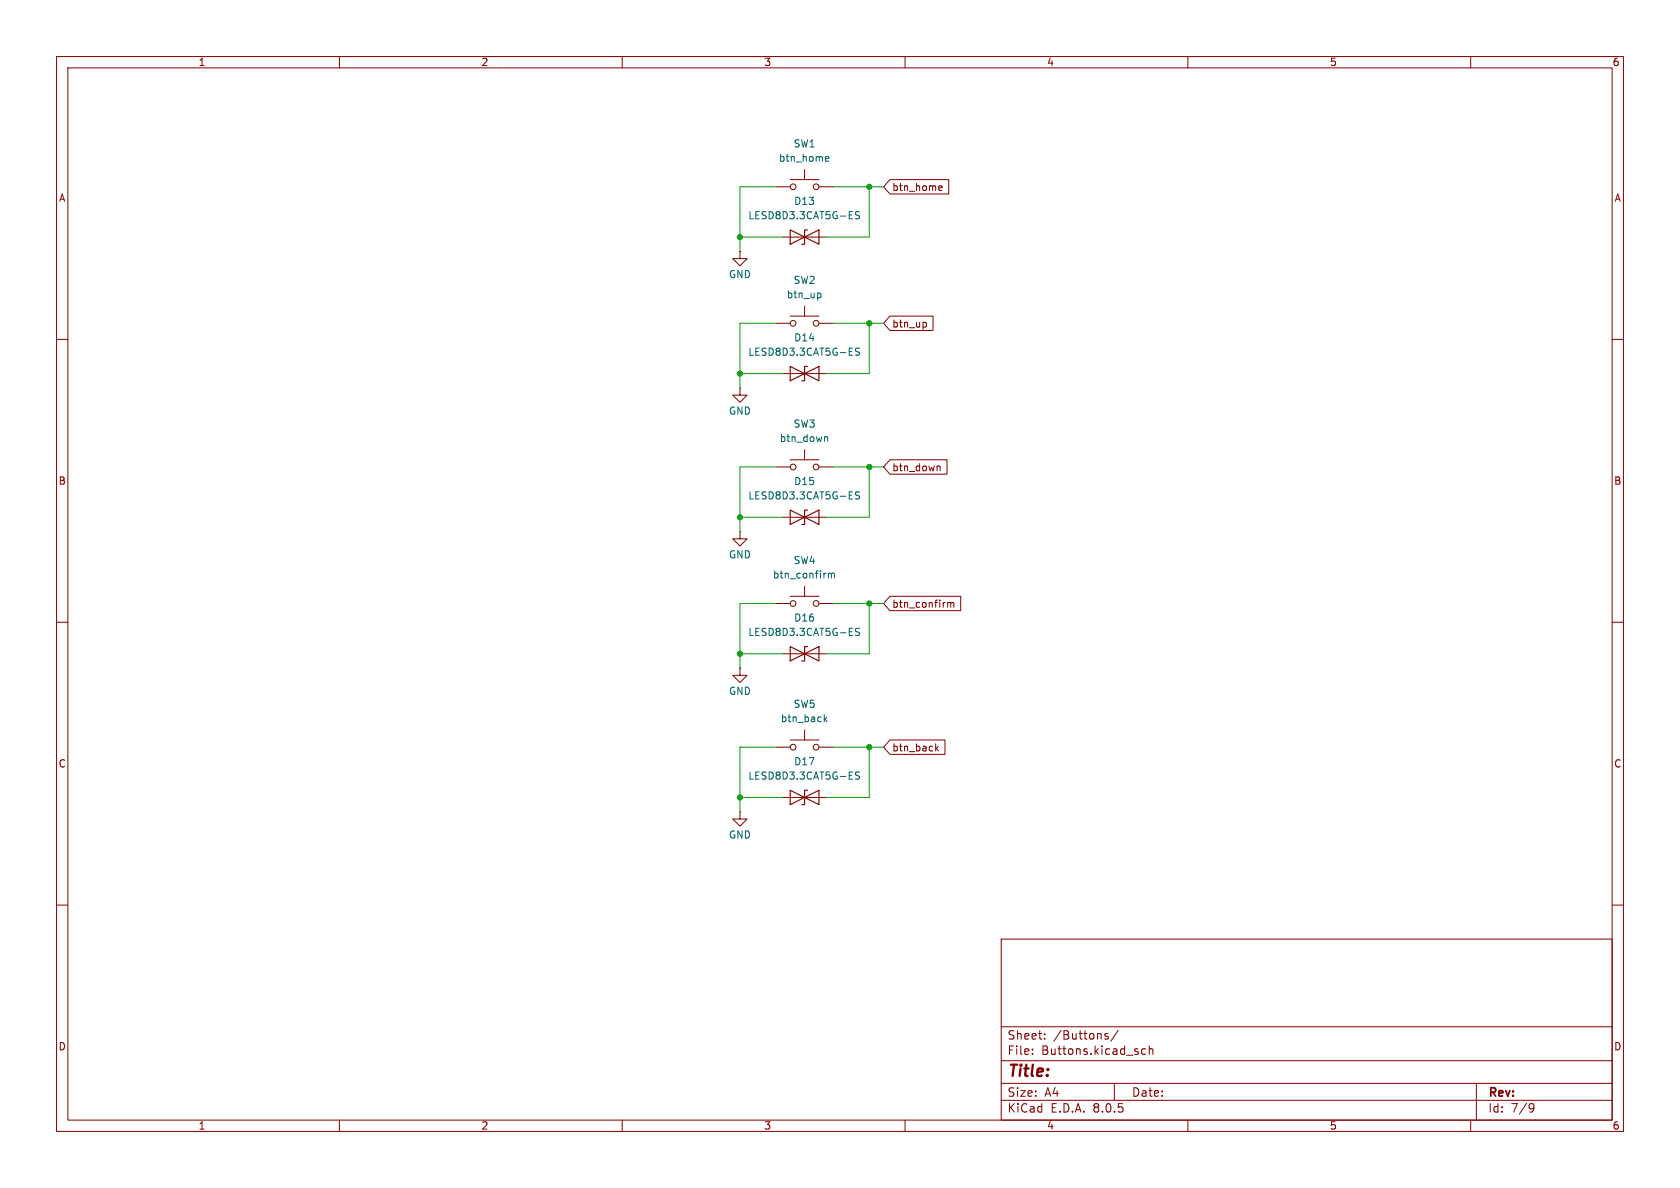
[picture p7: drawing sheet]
<svg xmlns="http://www.w3.org/2000/svg" width="297mm" height="210mm" viewBox="0 0 297 210" stroke-linecap="round" stroke-linejoin="round" font-family="sans-serif">
<g fill="none" stroke="#840000" stroke-width=".18">
<path d="M10 10h277v190h-277zM12 12h273v186h-273zM60 10v2M110 10v2M160 10v2M210 10v2M260 10v2M137.2 33h2.5M139.7 31.8h5.1M142.2 30v1.8M144.8 33h2.5M157.3 31.7h10.4v2.6h-10.4l-1.1-1.3z"/>
<path d="M166 33.6h.5M166 32.9l.4-.1 .2 .3-.6 .2M10 60h2M130.8 44.5v1.2h1.3l-1.3 1.3-1.3-1.3h1.3M130.8 44.5h.1M137.2 57.2h2.5M138.4 41.9h7.6M139.7 55.9h5.1M142.2 54.1v1.8M144.8 57.2h2.5M157.3 55.9h7.6v2.5h-7.6l-1.1-1.2zM163.5 57l.3 .2v.4l-.3 .2"/>
<path d="M285 60h2M130.8 68.6v1.3h1.3l-1.3 1.2-1.3-1.2h1.3M130.8 68.6h.1M138.4 66h7.6M142.2 79.5v1.8M130.8 94v1.3h1.3l-1.3 1.2-1.3-1.2h1.3M130.8 94h.1M137.2 82.6h2.5M138.4 91.4h7.6M139.7 81.3h5.1M144.8 82.6h2.5M157.3 81.3h10.1v2.5h-10.1l-1.1-1.2z"/>
<path d="M165.7 82.4h.4l.1 .8M10 110h2M130.8 118.1v1.3h1.3l-1.3 1.3-1.3-1.3h1.3M130.8 118.1h.1M137.2 106.7h2.5M138.4 115.6h7.6M139.7 105.4h5.1M142.2 103.6v1.8M144.8 106.7h2.5M157.3 105.4h12.5v2.6h-12.5l-1.1-1.3zM167.5 106.5v.9M167.5 106.6l.4-.1 .2 .2"/>
<path d="M168.1 106.7l.2-.2 .3 .1v.8M168.1 106.7v.7M285 110h2M137.2 132.1h2.5M139.7 130.8h5.1M142.2 129v1.8M144.8 132.1h2.5M157.3 130.8h9.8v2.6h-9.8l-1.1-1.3zM165.5 132.3l.4 .5M165.9 131.9l-.5 .5M10 160h2M130.8 143.5v1.3h1.3l-1.3 1.3-1.3-1.3h1.3"/>
<path d="M130.8 143.5h.1M138.4 141h7.6M285 160h2M177 166h108v32h-108zM60 198v2M110 198v2M160 198v2M177 194.5h108M177 191.5h108M177 187.5h108M177 181.5h108M182.5 186.3v.1"/>
<path d="M182.5 185.5v.1M184.7 183.6v.1M184.7 182.8v.1M195.9 182.8l-.4-.1-.2 .2 .1 .2 .5 .2v.3h-.6M197 191.5v3M197.7 182.1l-1.3 2M202.5 185.5l-.4-.1-.3 .3v.4l.2 .2h.5M203.2 185.5l.2-.1 .3 .1 .1 .9M203.2 184.9v1.5M210 198v2M260 198v2M261 191.5v6.5"/>
<path d="M270.6 195.1l.5 .1a.99 .99 0 0 1-.4 1.4h-.2M271.2 195.7l-.3 .3h-.3"/>
<circle cx="140.2" cy="33" r=".51"/>
<circle cx="144.3" cy="33" r=".51"/>
<circle cx="140.2" cy="57.2" r=".51"/>
<circle cx="144.3" cy="57.2" r=".51"/>
<circle cx="140.2" cy="82.6" r=".51"/>
<circle cx="144.3" cy="82.6" r=".51"/>
<circle cx="140.2" cy="106.7" r=".51"/>
<circle cx="144.3" cy="106.7" r=".51"/>
<circle cx="140.2" cy="132.1" r=".51"/>
<circle cx="144.3" cy="132.1" r=".51"/>
</g>
<g fill="none" stroke="#006464" stroke-width=".18">
<path d="M146 28.5h.5M146 27.7h.4l.1 .3-.6 .1M151.9 37.5l-.4-.1-.3 .3 .1 .3 .6 .2v.4l-.2 .1-.5-.1M144.9 51.8l.2 .2v.4l-.2 .2M145.8 77.3h.5v.7M151.9 61.6l-.4-.1-.3 .3 .1 .3 .6 .2v.4l-.2 .1-.5-.1M151.9 87l-.4-.1-.3 .3 .1 .3 .6 .2v.4l-.2 .1-.5-.1M146.4 101.3v.9M146.4 101.5l.4-.2 .2 .2M147 101.5l.2-.2 .3 .1v.8M147 101.5v.7M151.9 111.1h-.4l-.3 .2 .1 .3 .6 .3v.3l-.2 .1h-.5"/>
<path d="M145.8 127.1l.4 .5M146.2 126.7l-.5 .5M151.9 136.5h-.4l-.3 .2 .1 .3 .6 .3v.3l-.2 .1h-.5"/>
</g>
<g fill="none" stroke="#840000" stroke-width=".2">
<path d="M139.7 40.6l2.5 1.3-2.5 1.3zM142.2 41.9l2.6-1.3v2.6zM142.7 40.6h-.5v2.6h-.5M139.7 64.8l2.5 1.2-2.5 1.3zM142.2 66l2.6-1.2v2.5zM142.7 64.8h-.5v2.5h-.5M139.7 90.2l2.5 1.2-2.5 1.3zM142.2 91.4l2.6-1.2v2.5zM142.7 90.2h-.5v2.5h-.5M139.7 114.3l2.5 1.3-2.5 1.2zM142.2 115.6l2.6-1.3v2.5zM142.7 114.3h-.5v2.5h-.5"/>
<path d="M139.7 139.7l2.5 1.3-2.5 1.2zM142.7 139.7h-.5v2.5h-.5M142.2 141l2.6-1.3v2.5z"/>
</g>
<g fill="none" stroke="#009600" stroke-width=".18">
<path d="M137.2 33h-6.4v11.5M147.3 33h8.9M153.7 33v8.9h-7.7M130.8 41.9h7.6M137.2 57.2h-6.4v11.4M147.3 57.2h8.9M153.7 57.2v8.8h-7.7M130.8 66h7.6M130.8 91.4h7.6M137.2 82.6h-6.4v11.4M147.3 82.6h8.9M153.7 82.6v8.8h-7.7"/>
<path d="M130.8 115.6h7.6M137.2 106.7h-6.4v11.4M147.3 106.7h8.9M153.7 106.7v8.9h-7.7M137.2 132.1h-6.4v11.4M147.3 132.1h8.9M153.7 132.1v8.9h-7.7M130.8 141h7.6"/>
</g>
<g fill="#009600" stroke="#009600" stroke-width=".18">
<circle cx="130.8" cy="115.6" r=".46"/>
<circle cx="153.7" cy="132.1" r=".46"/>
<circle cx="130.8" cy="91.4" r=".46"/>
<circle cx="130.8" cy="141" r=".46"/>
<circle cx="153.7" cy="106.7" r=".46"/>
<circle cx="153.7" cy="57.2" r=".46"/>
<circle cx="130.8" cy="41.9" r=".46"/>
<circle cx="153.7" cy="33" r=".46"/>
<circle cx="153.7" cy="82.6" r=".46"/>
<circle cx="130.8" cy="66" r=".46"/>
</g>
<text font-size="2.8" fill="#840000" x="178" y="190.9">Title:</text>
<g font-size="2.1" fill="#840000">
<text x="178" y="184">Sheet:</text>
<text x="186.2" y="184">/Buttons/</text>
<text x="178" y="186.7">File:</text>
<text x="184.1" y="186.7">Buttons.kicad_sch</text>
<text x="178" y="196.9">KiCad</text>
<text x="178" y="194.1">Size:</text>
<text x="184.7" y="194.1">A4</text>
<text x="185.7" y="196.9">E.D.A.</text>
<text x="193.3" y="196.9">8.0.5</text>
<text x="200" y="194.1">Date:</text>
<text x="263" y="194.3">Rev:</text>
<text x="263" y="196.9">Id:</text>
<text x="267.1" y="196.9">7/9</text>
</g>
<g font-size="1.8" fill="#840000">
<text x="35" y="11.9">1</text>
<text x="85" y="11.9">2</text>
<text x="135" y="11.9">3</text>
<text x="185" y="11.9">4</text>
<text x="235" y="11.9">5</text>
<text x="285" y="11.9">6</text>
<text x="10.3" y="35.9">A</text>
<text x="157.6" y="34">btn_home</text>
<text x="285.3" y="35.9">A</text>
<text x="157.6" y="58.1">btn_up</text>
<text x="157.6" y="83.5">btn_down</text>
<text x="10.3" y="85.9">B</text>
<text x="285.3" y="85.9">B</text>
<text x="157.6" y="107.6">btn_confirm</text>
<text x="10.3" y="135.9">C</text>
<text x="157.6" y="133">btn_back</text>
<text x="285.3" y="135.9">C</text>
<text x="10.3" y="185.9">D</text>
<text x="285.3" y="185.9">D</text>
<text x="35" y="199.9">1</text>
<text x="85" y="199.9">2</text>
<text x="135" y="199.9">3</text>
<text x="185" y="199.9">4</text>
<text x="235" y="199.9">5</text>
<text x="285" y="199.9">6</text>
</g>
<g font-size="1.8" fill="#006464">
<text x="137.6" y="28.8">btn_home</text>
<text x="140.2" y="26.3">SW1</text>
<text x="132.2" y="39">LESD8D3.3CAT5G-ES</text>
<text x="140.3" y="36.4">D13</text>
<text x="128.8" y="49.4">GND</text>
<text x="139" y="52.9">btn_up</text>
<text x="140.2" y="50.4">SW2</text>
<text x="132.2" y="63.1">LESD8D3.3CAT5G-ES</text>
<text x="140.3" y="60.6">D14</text>
<text x="128.8" y="73.5">GND</text>
<text x="140.2" y="75.8">SW3</text>
<text x="137.8" y="78.3">btn_down</text>
<text x="132.2" y="88.5">LESD8D3.3CAT5G-ES</text>
<text x="140.3" y="86">D15</text>
<text x="128.8" y="98.9">GND</text>
<text x="140.2" y="99.9">SW4</text>
<text x="136.5" y="102.5">btn_confirm</text>
<text x="132.2" y="112.6">LESD8D3.3CAT5G-ES</text>
<text x="140.3" y="110.1">D16</text>
<text x="128.8" y="123">GND</text>
<text x="140.2" y="125.3">SW5</text>
<text x="137.9" y="127.9">btn_back</text>
<text x="140.3" y="135.5">D17</text>
<text x="132.2" y="138">LESD8D3.3CAT5G-ES</text>
<text x="128.8" y="148.4">GND</text>
</g>
</svg>
